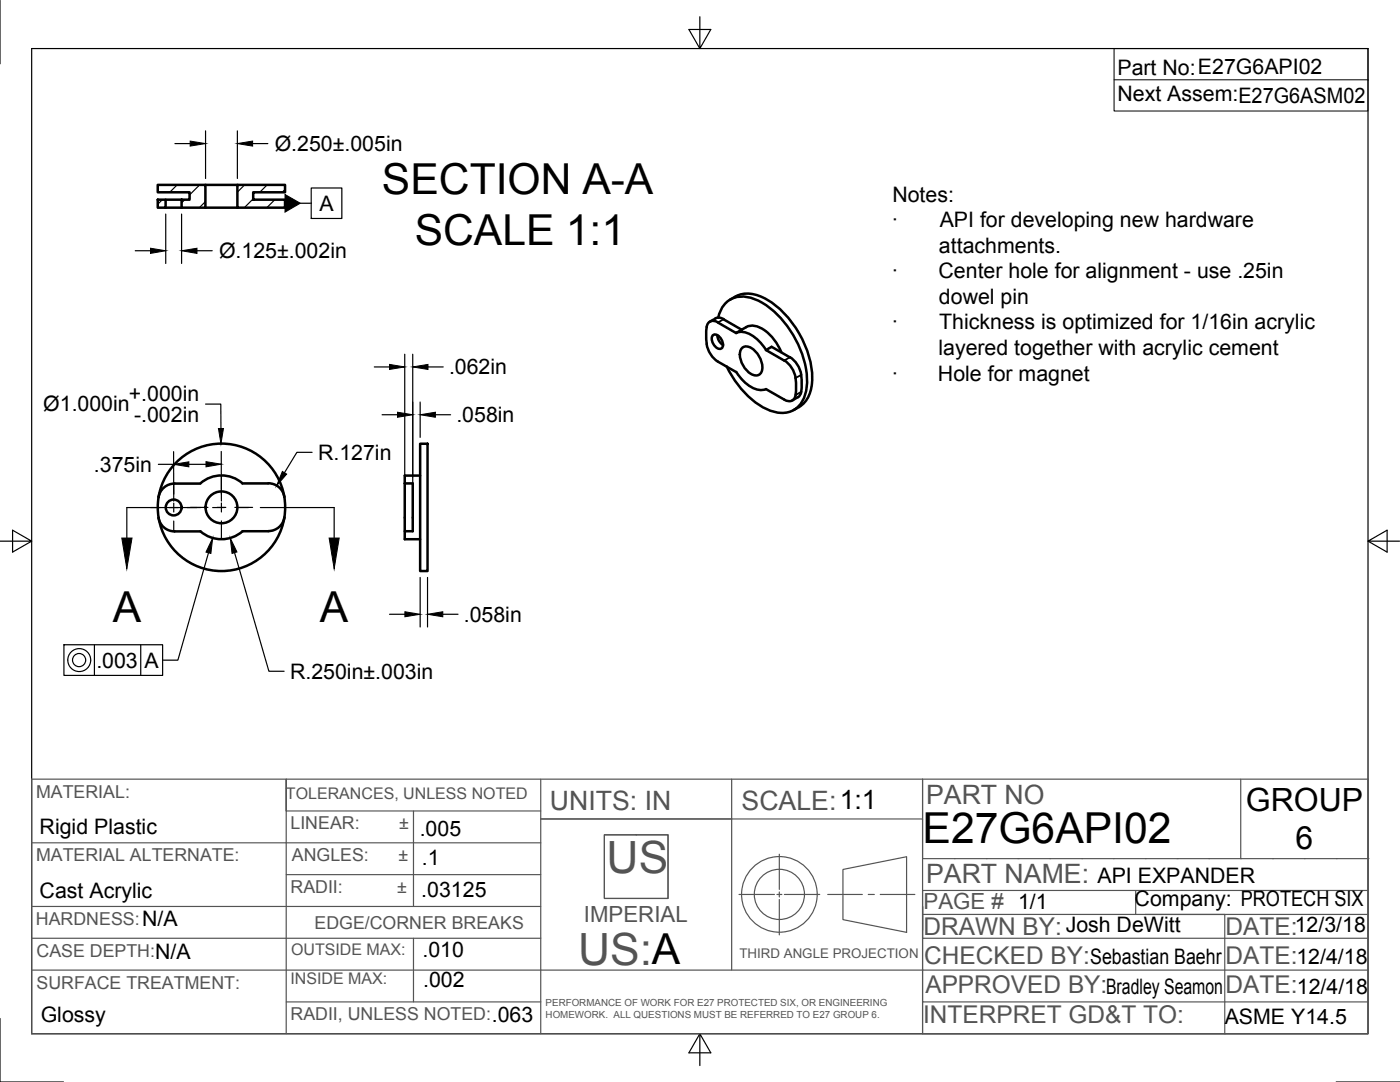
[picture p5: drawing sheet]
<svg xmlns="http://www.w3.org/2000/svg" width="279mm" height="216mm" viewBox="0 0 279 216" stroke-linecap="round" stroke-linejoin="round" font-family="sans-serif">
<!-- layer: Visible -->
<g fill="none" stroke="#000" stroke-width=".5">
<path d="M31.5 36.9h9.5v4.5h-4.8v-1.6h1.6v-1.4h-6.3zM31.5 39.8h1.5v1.6h-1.5zM33 39.8h3.2M41 36.9h6.4M47.4 36.9h9.5v1.5h-6.4v1.4h6.4v1.6h-9.5zM33 41.4h3.2M41 41.4h6.4M146.8 59.2l-1.1 .6M146.8 59.2a6.1 6.1 0 0 1 5.8 .3 19.6 19.6 0 0 1 9.5 16.5 6.1 6.1 0 0 1-3.7 5.8M141 68.6a5.1 5.1 0 0 0 2.3 3.6l3.6 2a6.4 6.4 0 0 0 5.4 3.6l.6-.2 3.6 2.1a1.34 1.34 0 0 0 1.4 .3 1.34 1.34 0 0 0 .9-1.2M142.3 66.9a1.36 1.36 0 0 1 1.8 1 1.22 1.22 0 0 1-.3 1.7 1.93 1.93 0 0 1-1.5-2.7zM142.8 63.6l-1.2 .6"/>
<path d="M142.8 63.5a1.62 1.62 0 0 1 1.6 .2M143.2 66.9a2.43 2.43 0 0 0 1.1 1.9M143.3 64.3a1.44 1.44 0 0 0-1.7-.1 1.44 1.44 0 0 0-.6 1.6v2.8M143.3 63.4a4.9 4.9 0 0 1 6.6-4 17 17 0 0 1 9.4 9.4 15.1 15.1 0 0 1 1.4 9.8 4.8 4.8 0 0 1-6.7 3.4 17.2 17.2 0 0 1-9-8.9M144.4 63.7l3.6 2.1-1.1 .7-3.6-2.1M146.9 66.4a4 4 0 0 1 4 1.2l1.4 1.4 .6 .8M148.1 69.4a2.07 2.07 0 0 1 2.8 .9 4.2 4.2 0 0 1 1 4 1.57 1.57 0 0 1-2.5 0 4.3 4.3 0 0 1-1.5-4.6zM148.9 65.3l-.9 .5M148.9 65.3a3.8 3.8 0 0 1 4.2 1l1.8 2.1 1 1.9M156.5 71.9a5.6 5.6 0 0 1 2.4 5.3l-.1 1.6M157.6 71.3l-3.6-2.1-1.1 .7 3.6 2M157.6 71.3a5.6 5.6 0 0 1 2.4 5.3l-.2 1.9-.5 .8"/>
<path d="M159.3 79.2l-1.2 .7M31.6 99.2l-.1 1.8 .2 2.3M40 96.5h-5.2a3.2 3.2 0 0 0-3.2 2.7M40 96.5a6.4 6.4 0 0 1 8.4-.1l5.1 .1a3.2 3.2 0 0 1 3.3 2.6M56.7 99.1a12.7 12.7 0 0 1-10.4 14.7 12.7 12.7 0 0 1-14.6-10.5M56.7 99.1a12.7 12.7 0 0 0-12.5-10.6 12.7 12.7 0 0 0-12.6 10.7M80.8 96.5v11.1h3M80.8 96.5h1.6v9.5h-1.6M83.8 94.9h-3v1.6M83.8 88.5h1.5v25.4h-1.5zM31.6 103.3a3.2 3.2 0 0 0 3.2 2.7M48.4 106h5.1"/>
<path d="M48.4 106a6.4 6.4 0 0 1-8.4 0h-5.1M56.8 103.3a3.2 3.2 0 0 1-3.2 2.7"/>
<circle cx="34.7" cy="101.3" r="1.58"/>
<circle cx="44.2" cy="101.2" r="3.2"/>
</g>
<!-- layer: Visible Narrow -->
<path d="M144.4 63.7l-1.1 .7M157.6 71.3l-1.1 .6M159.9 78.2l-1.1 .6M159.9 74.8l-1.2 .6" fill="none" stroke="#000" stroke-width=".35"/>
<!-- layer: Border -->
<path d="M0 .1v12.6M6.3 9.7h266.7v196.6h-266.7zM139.7 3.3v6.4l2.2-3.8h-4.4l2.2 3.8M0 108h6.3l-3.8-2.2v4.4l3.8-2.2M273 108l3.8 2.2v-4.4l-3.8 2.2h6.3M0 203.2v12.7h12.7M139.7 206.3l-2.2 3.8h4.4l-2.2-3.8v6.3M266.7 215.9h12.6" fill="none" stroke="#000" stroke-width=".24"/>
<!-- layer: Header -->
<g fill="none" stroke="#545454" stroke-width=".24">
<path d="M6.3 155.5h266.7v50.8h-266.7zM107.9 155.5v50.8M146 155.5v38.1M184.1 155.5v50.8M247.6 155.5v15.8M6.3 168.2h101.6M57.1 174.5h50.8M82.5 161.8v19.1M107.9 161.8h-50.8v-6.3v50.8M107.9 163.4h76.2M120.6 166.6h12.7v12.7h-12.7zM147.5 178.5h7.1"/>
<path d="M155.1 178.5h.9M155.5 170.4v7.1M155.5 178v1M155.5 179.5v7M156.5 178.5h7.1M165.2 178.5h6.9M168.2 173.5l12.7-2.6v15.1l-12.7-2.5zM173.3 178.5h1.2M175.7 178.5h6.9M184.1 171.3h88.9M184.1 177.7h88.9M226.6 177.7v4.8"/>
<path d="M6.3 193.6h177.8v6.3h88.9M6.3 180.9h101.6M6.3 187.2h101.6M57.1 199.9h50.8M82.5 187.2v12.7M184.1 185.6v-4.7v6.3h88.9M184.1 187.2v6.4h88.9M184.1 199.9v6.4h88.9M184.1 182.5h88.9M228.6 182.5h15.8v23.8"/>
<circle cx="155.5" cy="178.5" r="7.5"/>
<circle cx="155.5" cy="178.5" r="5"/>
</g>
<g fill="none" stroke="#545454" stroke-width=".2">
<path d="M190.5 171.3h.1M196.8 171.3h.1M203.2 171.3h.1M209.5 171.3h.1M215.9 171.3h.1M222.2 171.3h.1M228.6 171.3h.1M234.9 171.3h.1M241.3 171.3h.1M247.6 171.3h.1M254 171.3h.1M260.3 171.3h.1"/>
<path d="M266.7 171.3h.1M273 171.3h.1"/>
</g>
<!-- layer: Titleblock -->
<path d="M222.3 9.7h50.7v12.5h-50.7zM222.3 15.9h50.7" fill="none" stroke="#000" stroke-width=".2"/>
<!-- layer: Annotations -->
<g fill="none" stroke="#000" stroke-width=".24">
<path d="M62.1 37.5h6.1v6.1h-6.1zM59.9 40.6h2.2M40 101.3h-14.7v6.1M41.6 110.3l-6.1 21.4h-3M42.4 101.3h2.4M47.2 101.3h2.4M52 101.3h14.7v6.1M12.8 128.7h19.7v6.1h-19.7zM18.8 128.7v6.1M28.1 128.7v6.1"/>
<circle cx="15.8" cy="131.7" r="1.31"/>
<circle cx="15.8" cy="131.7" r="2.29"/>
</g>
<path d="M56.9 38.8l3 1.8-3 1.7zM24.3 107.4h2l-1 6.1zM42.4 107.4l-.3 3-1-.2zM65.7 107.4h2l-1 6.1z" fill="#000" stroke="#000" stroke-width=".2"/>
<!-- layer: Dimensions -->
<g fill="none" stroke="#000" stroke-width=".24">
<path d="M34.9 28.7h3.1M41 26.1v9.5M47.4 26.1v9.5M50.4 28.7h3.1M27 50h3M33.1 42.7v9.9M36.2 42.7v9.9M39.3 50h3.1M74.7 73.2h3M80.8 70.7v34M82.4 70.7v34M85.4 73.2h3.1"/>
<path d="M31.6 92.7h3M34.6 90.1l.1 9.9M37.7 92.7h3.4M41 80.6h3.1v4.9M44.2 90.1v9.9M62.3 90.3h-3.1l-2.4 4M76.3 82.8h3M83.8 80.2v7.1M86.9 82.8h3M46.8 110.3l6.9 23.6h3M83.8 115.2v9.9M85.3 115.2v9.9"/>
<path d="M77.7 122.6h3.1M88.4 122.6h3"/>
</g>
<g fill="#000" stroke="#000" stroke-width=".2">
<path d="M38 28.1l3 .6-3 .5zM47.4 28.7l3-.6v1.1zM30 49.5l3.1 .5-3.1 .6zM36.2 50l3.1-.5v1.1zM77.7 72.7l3.1 .5-3.1 .5zM82.4 73.2l3-.5v1zM34.6 92.7l3.1-.5v1zM41.1 92.1l3.1 .5-3.1 .6zM43.6 85.5h1l-.5 3zM56.4 94.1l.8 .5-2 2.3zM79.3 82.3l3.1 .5-3.1 .5zM83.8 82.8l3.1-.5v1z"/>
<path d="M46 107.4l1.3 2.7-1 .3zM80.8 122.1l3 .5-3 .5zM85.3 122.6l3.1-.5v1z"/>
</g>
<!-- layer: Center Lines -->
<path d="M34.7 96.6v2M44.2 95v3.6M30 101.3h2M33.8 101.3h1.8M34.7 100.4v1.8M34.7 104v1.9M37.3 101.3h2M38 101.2h3.5M43.3 101.2h1.8M44.2 100.4v1.8M44.2 103.9v3.6M46.9 101.2h3.5" fill="none" stroke="#000" stroke-width=".24"/>
<!-- layer: Hatching -->
<path d="M32.4 39.8l-.9 1M35.4 36.9l-1.5 1.5M36.9 39.8l-.7 .7M39.8 36.9l-2 2M48.8 36.9l-1.4 1.4M50.5 39.7l-1.7 1.7M53.3 36.9l-1.5 1.5M54.8 39.8l-1.5 1.6M56.9 37.8l-.6 .6M41 40.2l-1.2 1.2" fill="none" stroke="#000" stroke-width=".24"/>
<g font-size="8.9" fill="#545454">
<text x="121.1" y="174.1">US</text>
<text x="115.4" y="192.6">US:A</text>
</g>
<g font-size="8.5">
<text x="76.2" y="38.6">SECTION A-A</text>
<text x="82.8" y="48.9">SCALE 1:1</text>
<text x="22.5" y="124.1">A</text>
<text x="63.9" y="124.1">A</text>
<text x="184.1" y="168.2">E27G6API02</text>
</g>
<g font-size="6.4">
<text x="248.6" y="161.8">GROUP</text>
<text x="258.5" y="169.4">6</text>
</g>
<g font-size="5.3" fill="#545454">
<text x="109.8" y="161.6">UNITS: IN</text>
<text x="148" y="161.6">SCALE:1:1</text>
<text x="184.8" y="160.4">PART NO</text>
<text x="184.8" y="176.3">PART NAME:</text>
</g>
<g font-size="4.9" fill="#545454">
<text x="184.3" y="186.5">DRAWN BY:</text>
<text x="244.6" y="186.5">DATE:</text>
<text x="184.4" y="192.4">CHECKED BY:</text>
<text x="244.6" y="192.3">DATE:</text>
<text x="184.7" y="198.2">APPROVED BY:</text>
<text x="244.6" y="198.1">DATE:</text>
<text x="184.2" y="204.1">INTERPRET GD&amp;T TO:</text>
</g>
<g font-size="4.4" fill="#545454">
<text x="116.5" y="184">IMPERIAL</text>
<text x="184.3" y="181.5">PAGE # 1/1</text>
</g>
<g font-size="4.3">
<text x="223" y="15">Part No:E27G6API02</text>
<text x="223" y="20.1">Next Assem:E27G6ASM02</text>
<text x="54.8" y="30.1">Ø.250±.005in</text>
<text x="178.1" y="40.3">Notes:</text>
<text x="63.7" y="42.1">A</text>
<text x="177.9" y="45.4">·</text>
<text x="187.5" y="45.4">API for developing new hardware</text>
<text x="43.7" y="51.5">Ø.125±.002in</text>
<text x="187.4" y="50.4">attachments.</text>
<text x="177.9" y="55.6">·</text>
<text x="187.3" y="55.6">Center hole for alignment - use .25in</text>
<text x="177.9" y="65.7">·</text>
<text x="187.4" y="60.6">dowel pin</text>
<text x="187.5" y="65.7">Thickness is optimized for 1/16in acrylic</text>
<text x="187.3" y="70.8">layered together with acrylic cement</text>
<text x="89.6" y="74.7">.062in</text>
<text x="177.9" y="75.9">·</text>
<text x="187.2" y="75.9">Hole for magnet</text>
<text x="8.6" y="82">Ø1.000in</text>
<text x="25.7" y="80">+.000in</text>
<text x="26.8" y="84.1">-.002in</text>
<text x="91.1" y="84.3">.058in</text>
<text x="18.8" y="94.2">.375in</text>
<text x="63.5" y="91.8">R.127in</text>
<text x="92.6" y="124.1">.058in</text>
<text x="19.2" y="133.2">.003</text>
<text x="28.9" y="133.2">A</text>
<text x="57.9" y="135.4">R.250in±.003in</text>
<text x="7.9" y="166.5">Rigid Plastic</text>
<text x="83.8" y="166.7">.005</text>
<text x="84.2" y="172.7">.1</text>
<text x="7.9" y="179.2">Cast Acrylic</text>
<text x="84.1" y="179">.03125</text>
<text x="219" y="176.1">API EXPANDER</text>
<text x="28.4" y="184.8">N/A</text>
<text x="226.4" y="180.8">Company: PROTECH SIX</text>
<text x="258.4" y="186">12/3/18</text>
<text x="31" y="191.4">N/A</text>
<text x="84.3" y="191">.010</text>
<text x="212.7" y="186">Josh DeWitt</text>
<text x="84.4" y="196.9">.002</text>
<text x="217.6" y="192.4">Sebastian Baehr</text>
<text x="258.7" y="192.4">12/4/18</text>
<text x="8.1" y="203.8">Glossy</text>
<text x="220.7" y="198.3">Bradley Seamon</text>
<text x="258.8" y="198.3">12/4/18</text>
<text x="98.1" y="204">.063</text>
<text x="244.4" y="204.3">ASME Y14.5</text>
</g>
<g font-size="3.5" fill="#545454">
<text x="7.2" y="159.1">MATERIAL:</text>
<text x="58" y="165.5">LINEAR:</text>
<text x="79.7" y="165.5">±</text>
<text x="7.2" y="171.8">MATERIAL ALTERNATE:</text>
<text x="58.2" y="171.9">ANGLES:</text>
<text x="79.5" y="171.9">±</text>
<text x="58" y="178.2">RADII:</text>
<text x="79.3" y="178.2">±</text>
<text x="7.2" y="184.6">HARDNESS:</text>
<text x="62.8" y="185.4">EDGE/CORNER BREAKS</text>
<text x="7.3" y="190.9">CASE DEPTH:</text>
<text x="7.3" y="197.3">SURFACE TREATMENT:</text>
<text x="58" y="203.6">RADII, UNLESS NOTED:</text>
</g>
<g font-size="3.2" fill="#545454">
<text x="57.1" y="159.4">TOLERANCES, UNLESS NOTED</text>
<text x="58.1" y="190.6">OUTSIDE MAX:</text>
<text x="58" y="196.4">INSIDE MAX:</text>
</g>
<text font-size="2.7" fill="#545454" x="147.6" y="191.2">THIRD ANGLE PROJECTION</text>
<g font-size="2" fill="#545454">
<text x="108.9" y="200.8">PERFORMANCE OF WORK FOR E27 PROTECTED SIX, OR ENGINEERING</text>
<text x="108.9" y="203.1">HOMEWORK. ALL QUESTIONS MUST BE REFERRED TO E27 GROUP 6.</text>
</g>
</svg>
